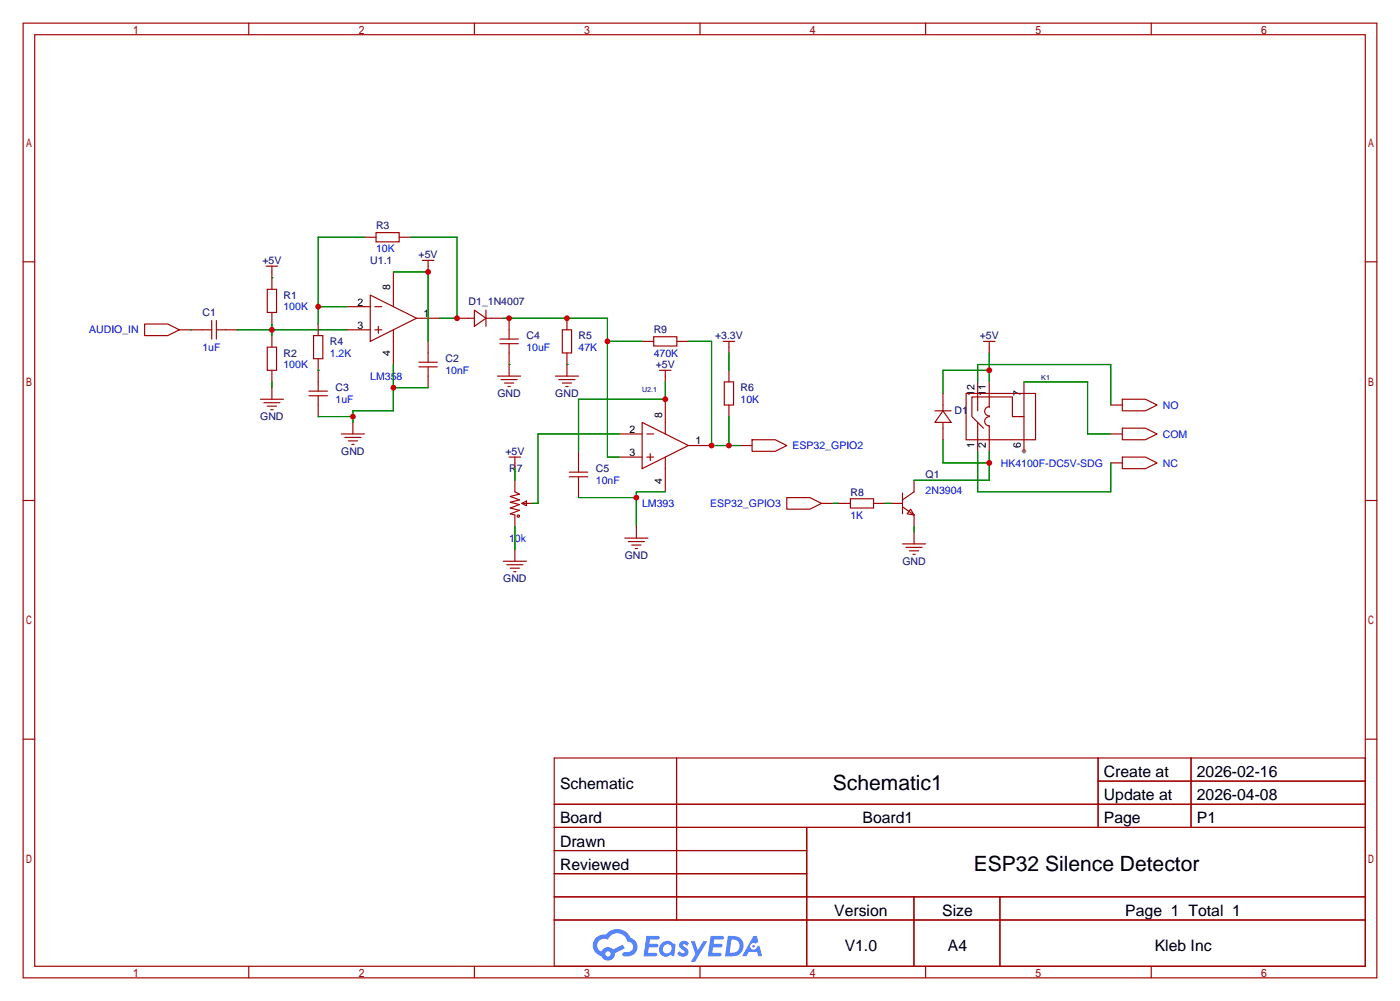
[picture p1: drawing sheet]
<svg xmlns="http://www.w3.org/2000/svg" width="307mm" height="220mm" viewBox="0 0 307 220" stroke-linecap="round" stroke-linejoin="round" font-family="sans-serif">
<circle cx="224.8" cy="99.1" r=".51" fill="#999"/>
<g fill="none" stroke="#a10000" stroke-width=".25">
<path d="M5.1 5.1h297.2v209.5h-297.2zM7.6 7.6h292.1v204.5h-292.1zM54.6 5.1v2.5M104.1 5.1v2.5M153.7 5.1v2.5M203.2 5.1v2.5M252.7 5.1v2.5M5.1 57.5h2.5M299.7 57.5h2.6M5.1 109.9h2.5M299.7 109.9h2.6M5.1 162.2h2.5"/>
<path d="M121.7 166.4h178v45.7h-178zM121.7 176.5h178M148.5 166.4v35.5M241.1 166.4v15.2M241.1 171.4h58.6M261.5 166.4v15.2M299.7 162.2h2.6M121.7 181.6h178M121.7 186.7h55.4M121.7 196.8h178M121.7 191.8h55.4M177.1 181.6v30.5"/>
<path d="M200.6 196.8v15.3M219.5 196.8v15.3M54.6 212.1v2.5M104.1 212.1v2.5M121.7 201.9h178M153.7 212.1v2.5M203.2 212.1v2.5M252.7 212.1v2.5"/>
</g>
<g fill="#5487ff">
<path d="M149.4 206.8a1.3 1.3 0 0 1 1.8 .3l-.4 .6a.54 .54 0 0 0-.9-.3l.2 .3a1.28 1.28 0 0 1 .7 2 1.53 1.53 0 0 1-2.1-.3l.5-.6 .8 .4a.31 .31 0 0 0 .3-.2 .31 .31 0 0 0-.3-.4 1.12 1.12 0 0 1-.6-1.8z"/>
<path d="M151.7 206.6h.8l.7 2 1.2-2h.9l-2.7 4.5h-.9l1-1.6z"/>
<path d="M141.9 205.4h2.3a.46 .46 0 0 1 .5 .1 .46 .46 0 0 1 .1 .5l-.4 .2h-1.7l-.2 .9h1.7a.4 .4 0 0 1 .3 .5 .4 .4 0 0 1-.4 .3h-1.7l-.1 1.2h1.3a.46 .46 0 0 1 .5 .1 .46 .46 0 0 1 .1 .5l-.3 .2h-2.6z"/>
<path d="M156 205.4h2.3a.47 .47 0 0 1 .5 .1 .47 .47 0 0 1 .1 .5l-.4 .2h-1.7l-.1 .9h1.6a.4 .4 0 0 1 .3 .5 .4 .4 0 0 1-.4 .3h-1.7l-.1 1.2h1.3a.46 .46 0 0 1 .5 .1 .46 .46 0 0 1 .2 .5l-.4 .2h-2.6z"/>
<path d="M165.4 205.4h.7l.4 1.4-.6 .3a.75 .75 0 0 0-1.2 .3 .75 .75 0 0 0 .5 1.1 .75 .75 0 0 0 1-.7l.5-.3 .6 2.4h-.8l-.3-1h-1.8l-.6 1h-.9z"/>
<path d="M159.8 205.4l-.6 4.5h1.4a2.27 2.27 0 0 0 2.6-2.3 2.27 2.27 0 0 0-2.7-2.2zM160.6 206.2a1.5 1.5 0 0 1 1.8 1.5 1.5 1.5 0 0 1-2 1.4h-.2z"/>
<path d="M145.2 207.1a1.6 1.6 0 0 0-.3 2.2 1.6 1.6 0 0 0 2.3 .2l.8 .4 .3-2.5-.2-.2-.4-.1a1.58 1.58 0 0 0-2.5 0zM145.8 207.6a.98 .98 0 0 1 1.6 .4 .98 .98 0 0 1-1 1.3 .94 .94 0 0 1-.9-.7 .94 .94 0 0 1 .3-1z"/>
<path d="M130.9 205.8a2.37 2.37 0 0 0 1.1 4 1.54 1.54 0 0 0 1.8 1 1.54 1.54 0 0 0 1.2-1.6l2.2-1.1-.5-.7-2.1 1a1.57 1.57 0 0 0-2.6 .5 1.5 1.5 0 0 1-.7-2.1 1.5 1.5 0 0 1 2.2-.5 2.23 2.23 0 0 1 2.2-1.5 2.23 2.23 0 0 1 2 1.9 1.16 1.16 0 0 1 1.3 1.1 1.16 1.16 0 0 1-1.1 1.2h-.7a.47 .47 0 0 0-.6 .4 .47 .47 0 0 0 .5 .5 2.17 2.17 0 0 0 2.5-.9 2.17 2.17 0 0 0-.4-2.7l-.8-.4a3.2 3.2 0 0 0-5.4-.8l-1.1 .1zM132.9 209.4a.6 .6 0 0 1 1.2 0 .6 .6 0 0 1-1.2 0z"/>
<circle cx="165.4" cy="207.7" r=".28"/>
</g>
<g fill="none" stroke="#a10000" stroke-width=".25">
<path d="M58.4 58.4h2.6M59.7 58.4v5.1M80 52.1h2.5M82.5 51.1h5.1v2h-5.1zM86.4 59.7v7.6M87.6 52.1h2.6M92.7 57.1h2.5M94 57.1v2.6M31.7 71.1h5.1l2.6 1.3-2.6 1.3h-5.1zM39.4 72.4h7.1M46.5 70.4v4M47.5 72.4h4.6"/>
<path d="M47.5 70.4v4M58.7 63.5h2v5.1h-2zM58.7 76.2h2v5.1h-2zM59.7 68.6v2.5M59.7 73.7v2.5M68.8 73.7h2.1v5h-2.1zM69.8 71.1v2.6M69.8 78.7v7.2M76.2 72.4h5.1M76.2 67.3h5.1M81.3 64.8l10.1 5-10.1 5.1zM82.3 72.4h1.5"/>
<path d="M82.3 67.3h1.5M83.1 71.6v1.6M86.4 72.4v7.6M91.4 69.8h5.1M91.9 79.5h4.1M94 74.9v4.6M100.3 69.8h3.8M104.1 68.1l2.6 1.7-2.6 1.8zM106.7 69.8h3.8M106.7 68.1v3.5M109.7 74.4h4.1M109.7 75.4h4.1"/>
<path d="M111.8 69.8v4.6M111.8 75.4v7.1M123.4 72.4h2.1v5.1h-2.1zM124.5 69.8v2.6M124.5 77.5v5M141 74.9h2.5M143.5 73.9h5.1v2h-5.1zM148.6 74.9h2.5M158.7 74.9h2.6M160 74.9v2.6M215.9 74.9h2.5M217.2 74.9v2.6"/>
<path d="M57.1 87.6h5.1M57.9 88.4h3.6M58.7 89.2h2M59.4 89.9h.5M59.7 81.3v2.5M59.7 85.1v2.5M67.8 85.9h4.1M67.8 86.9h4.1M69.8 86.9v4.5M74.9 95.2h5.1M75.7 96h3.5M76.5 96.8h2"/>
<path d="M77.2 97.5h.5M77.5 92.7v2.5M91.9 80.5h4.1M94 80.5v4.6M109.2 82.5h5.1M110 83.3h3.5M110.7 84.1h2.1M111.5 84.8h.5M121.9 82.5h5.1M122.7 83.3h3.5M123.4 84.1h2.1M124.2 84.8h.5"/>
<path d="M127 99.1v4.5M135.9 95.2h5.1M141 92.7l10.1 5.1-10.1 5.1zM142 95.2h1.5M142.7 99.6v1.5M144.8 81.3h2.5M146 81.3v2.5M146 87.6v7.6M151.1 97.8h5.1M159 83.8h2v5.1h-2zM160 81.3v2.5M160 88.9v2.5"/>
<path d="M162.6 97.8h2.5M165.1 96.5h5.1l2.5 1.3-2.5 1.3h-5.1zM205.2 90.2h3.6M207 90.2l1.8 2.5h-3.6zM207 86.4v3.8M207 92.7v3.8M212.1 86.4h15.2v10.1h-15.2zM214.6 83.8v6.4M214.6 92.7v6.4M217.2 83.8v5.6M217.2 93.5v5.6M217.2 91.5a1.01 1.01 0 0 0-1 1 1.01 1.01 0 0 0 1 1"/>
<path d="M217.2 89.3a1.01 1.01 0 0 0-1 1 1.01 1.01 0 0 0 1 1M224.8 91.4h-2.6v-4.3h-8.8v4.3l2.5 2.6M224.8 83.8v15.3M243.8 95.2h2.6M243.8 88.9h2.6M246.4 94h5.1l2.5 1.2-2.5 1.3h-5.1zM246.4 87.6h5.1l2.5 1.3-2.5 1.3h-5.1zM111.8 100.3h2.5M113 100.3v2.6M113 105.4v2.5l1 .6-2 .5 2 .7-2 .5 2 .5-2 .8 2 .5-2 .8 1 .2v2.6M114.6 110.5l1-.5v1zM114.6 110.5h2.2"/>
<path d="M125 103.6h4M125 104.6h4M127 104.6v4.6M135.9 100.3h5.1M137.2 118.1h5M137.9 118.9h3.6M138.7 119.6h2M139.7 115.6v2.5M142 100.3h1.5M146 100.3v7.6M172.7 109.2h5.1l2.5 1.3-2.5 1.3h-5.1zM180.3 110.5h2.6"/>
<path d="M184.1 110.5h2.6M186.7 109.5h5.1v2h-5.1zM191.8 110.5h2.5M195.6 110.5h2.5M198.1 108.2v4.6M198.1 111.3l2.6 1.7M198.1 119.4h5.1M199.9 111.8l.8 1.2-1.6-.2zM200.7 105.4v2.5l-2.6 1.8M200.7 113v2.6M200.7 116.8v2.6M243.8 101.6h2.6"/>
<path d="M246.4 100.3h5.1l2.5 1.3-2.5 1.3h-5.1zM110.5 123.2h5.1M111.3 124h3.5M112 124.7h2M112.8 125.5h.5M113 120.6v2.6M139.4 120.4h.6M198.9 120.1h3.5M199.6 120.9h2.1M200.4 121.7h.5"/>
<circle cx="113.8" cy="113.3" r=".25"/>
</g>
<g fill="none" stroke="#008700" stroke-width=".25">
<path d="M80 52.1h-10.2v19M86.4 59.7h7.6v15.2M90.2 52.1h10.1v17.7h-3.8M41.9 72.4h.1M52.1 72.4h24.1M59.7 61h.1M59.7 71.1v2.6M69.8 67.3h6.4M110.5 69.8h22.8v30.5h2.6M133.3 74.9h7.7M151.1 74.9h5.1v22.9h6.4M160 77.5v3.8"/>
<path d="M217.2 77.5v6.3M59.7 83.8v1.3M69.8 81.3h.1M69.8 91.4h7.7M86.4 80v10.2h-8.9v2.5M86.4 85.1h7.6M111.8 80h.1M124.5 80h.1M135.9 95.2h-17.8v15.3h-1.3M146 83.8v3.8h-19v11.5M160 91.4v6.4M207 96.5v5.1h10.2"/>
<path d="M214.6 99.1v8.8h29.2v-6.3M214.6 83.8v-3.8h29.2v8.9M217.2 99.1v6.3h-16.5M217.2 81.3h-10.2v5.1M224.8 83.8h14v11.4h5M113 102.9v2.5M113 115.6v5M127 109.2h12.7M146 107.9h-6.3v7.7M182.9 110.5h1.2M194.3 110.5h1.3M200.7 115.6v1.2"/>
</g>
<g fill="#c00">
<circle cx="59.7" cy="72.4" r=".63"/>
<circle cx="100.3" cy="69.8" r=".63"/>
<circle cx="94" cy="59.7" r=".63"/>
<circle cx="69.9" cy="67.3" r=".63"/>
<circle cx="77.5" cy="91.4" r=".63"/>
<circle cx="86.4" cy="85.1" r=".63"/>
<circle cx="139.7" cy="109.2" r=".63"/>
<circle cx="146.1" cy="87.6" r=".63"/>
<circle cx="217.2" cy="101.6" r=".63"/>
<circle cx="217.2" cy="81.3" r=".63"/>
<circle cx="133.4" cy="74.9" r=".63"/>
<circle cx="124.5" cy="69.8" r=".63"/>
<circle cx="111.8" cy="69.8" r=".63"/>
<circle cx="156.2" cy="97.8" r=".63"/>
<circle cx="160" cy="97.8" r=".63"/>
</g>
<g font-size="4.6">
<text x="182.9" y="173.5">Schematic1</text>
<text x="213.8" y="191.3">ESP32 Silence Detector</text>
</g>
<g font-size="3.5">
<text x="122.9" y="173.1">Schematic</text>
<text x="242.3" y="170.6">Create at</text>
<text x="262.7" y="170.6">2026-02-16</text>
<text x="242.3" y="175.7">Update at</text>
<text x="262.7" y="175.7">2026-04-08</text>
<text x="122.9" y="180.7">Board</text>
<text x="122.9" y="185.8">Drawn</text>
<text x="189.3" y="180.7">Board1</text>
<text x="242.3" y="180.7">Page</text>
<text x="262.7" y="180.7">P1</text>
<text x="122.9" y="190.9">Reviewed</text>
<text x="183.1" y="201.1">Version</text>
<text x="206.8" y="201.1">Size</text>
<text x="247" y="201.1">Page 1 Total 1</text>
<text x="185.4" y="208.7">V1.0</text>
<text x="208.1" y="208.7">A4</text>
<text x="253.5" y="208.7">Kleb Inc</text>
</g>
<g font-size="2.3" fill="#000080">
<text x="82.5" y="50.3">R3</text>
<text x="57.6" y="58">+5V</text>
<text x="81.3" y="58">U1.1</text>
<text x="91.9" y="56.7">+5V</text>
<text x="62.2" y="65.6">R1</text>
<text x="44.4" y="69.4">C1</text>
<text x="102.9" y="66.8">D1_1N4007</text>
<text x="72.4" y="75.7">R4</text>
<text x="115.6" y="74.5">C4</text>
<text x="127" y="74.5">R5</text>
<text x="143.5" y="73.2">R9</text>
<text x="157" y="74.5">+3.3V</text>
<text x="215.1" y="74.5">+5V</text>
<text x="62.2" y="78.3">R2</text>
<text x="97.8" y="79.5">C2</text>
<text x="144" y="80.8">+5V</text>
<text x="73.7" y="85.9">C3</text>
<text x="109.2" y="87.2">GND</text>
<text x="121.9" y="87.2">GND</text>
<text x="162.6" y="85.9">R6</text>
<text x="57.1" y="92.2">GND</text>
<text x="209.5" y="91">D1</text>
<text x="74.9" y="99.9">GND</text>
<text x="110.9" y="99.9">+5V</text>
<text x="111.8" y="103.7">R7</text>
<text x="130.8" y="103.7">C5</text>
<text x="203.2" y="104.9">Q1</text>
<text x="186.7" y="108.8">R8</text>
<text x="137.1" y="122.7">GND</text>
<text x="198.1" y="124">GND</text>
<text x="110.5" y="127.8">GND</text>
</g>
<g font-size="2.3" fill="#00f">
<text x="82.5" y="55.4">10K</text>
<text x="62.2" y="68.1">100K</text>
<text x="19.6" y="73.2">AUDIO_IN</text>
<text x="44.4" y="77">1uF</text>
<text x="115.6" y="77">10uF</text>
<text x="127" y="77">47K</text>
<text x="62.2" y="80.8">100K</text>
<text x="72.4" y="78.3">1.2K</text>
<text x="81.3" y="83.4">LM358</text>
<text x="97.8" y="82.1">10nF</text>
<text x="143.5" y="78.3">470K</text>
<text x="73.7" y="88.4">1uF</text>
<text x="162.6" y="88.4">10K</text>
<text x="255.3" y="89.7">NO</text>
<text x="174" y="98.6">ESP32_GPIO2</text>
<text x="255.3" y="96.1">COM</text>
<text x="130.8" y="106.2">10nF</text>
<text x="219.7" y="102.4">HK4100F-DC5V-SDG</text>
<text x="255.3" y="102.4">NC</text>
<text x="141" y="111.3">LM393</text>
<text x="155.9" y="111.3">ESP32_GPIO3</text>
<text x="186.7" y="113.8">1K</text>
<text x="203.2" y="108.5">2N3904</text>
<text x="111.8" y="118.9">10k</text>
</g>
<g font-size="2.3">
<text x="85.6" y="63.7" transform="rotate(-90 85.6 63.7)">8</text>
<text x="78.5" y="67.1">2</text>
<text x="93" y="69.6">1</text>
<text x="78.5" y="72.2">3</text>
<text x="85.6" y="78.2" transform="rotate(-90 85.6 78.2)">4</text>
<text x="213.9" y="86.8" transform="rotate(-90 213.9 86.8)">12</text>
<text x="216.5" y="86.8" transform="rotate(-90 216.5 86.8)">11</text>
<text x="224.1" y="86.8" transform="rotate(-90 224.1 86.8)">7</text>
<text x="138.2" y="95">2</text>
<text x="145.3" y="91.7" transform="rotate(-90 145.3 91.7)">8</text>
<text x="138.2" y="100.1">3</text>
<text x="152.7" y="97.6">1</text>
<text x="213.9" y="98.3" transform="rotate(-90 213.9 98.3)">1</text>
<text x="216.5" y="98.3" transform="rotate(-90 216.5 98.3)">2</text>
<text x="224.1" y="98.3" transform="rotate(-90 224.1 98.3)">6</text>
<text x="145.3" y="106.2" transform="rotate(-90 145.3 106.2)">4</text>
</g>
<g font-size="1.6" fill="#000080">
<text x="228.6" y="83.5">K1</text>
<text x="141" y="86">U2.1</text>
</g>
</svg>
